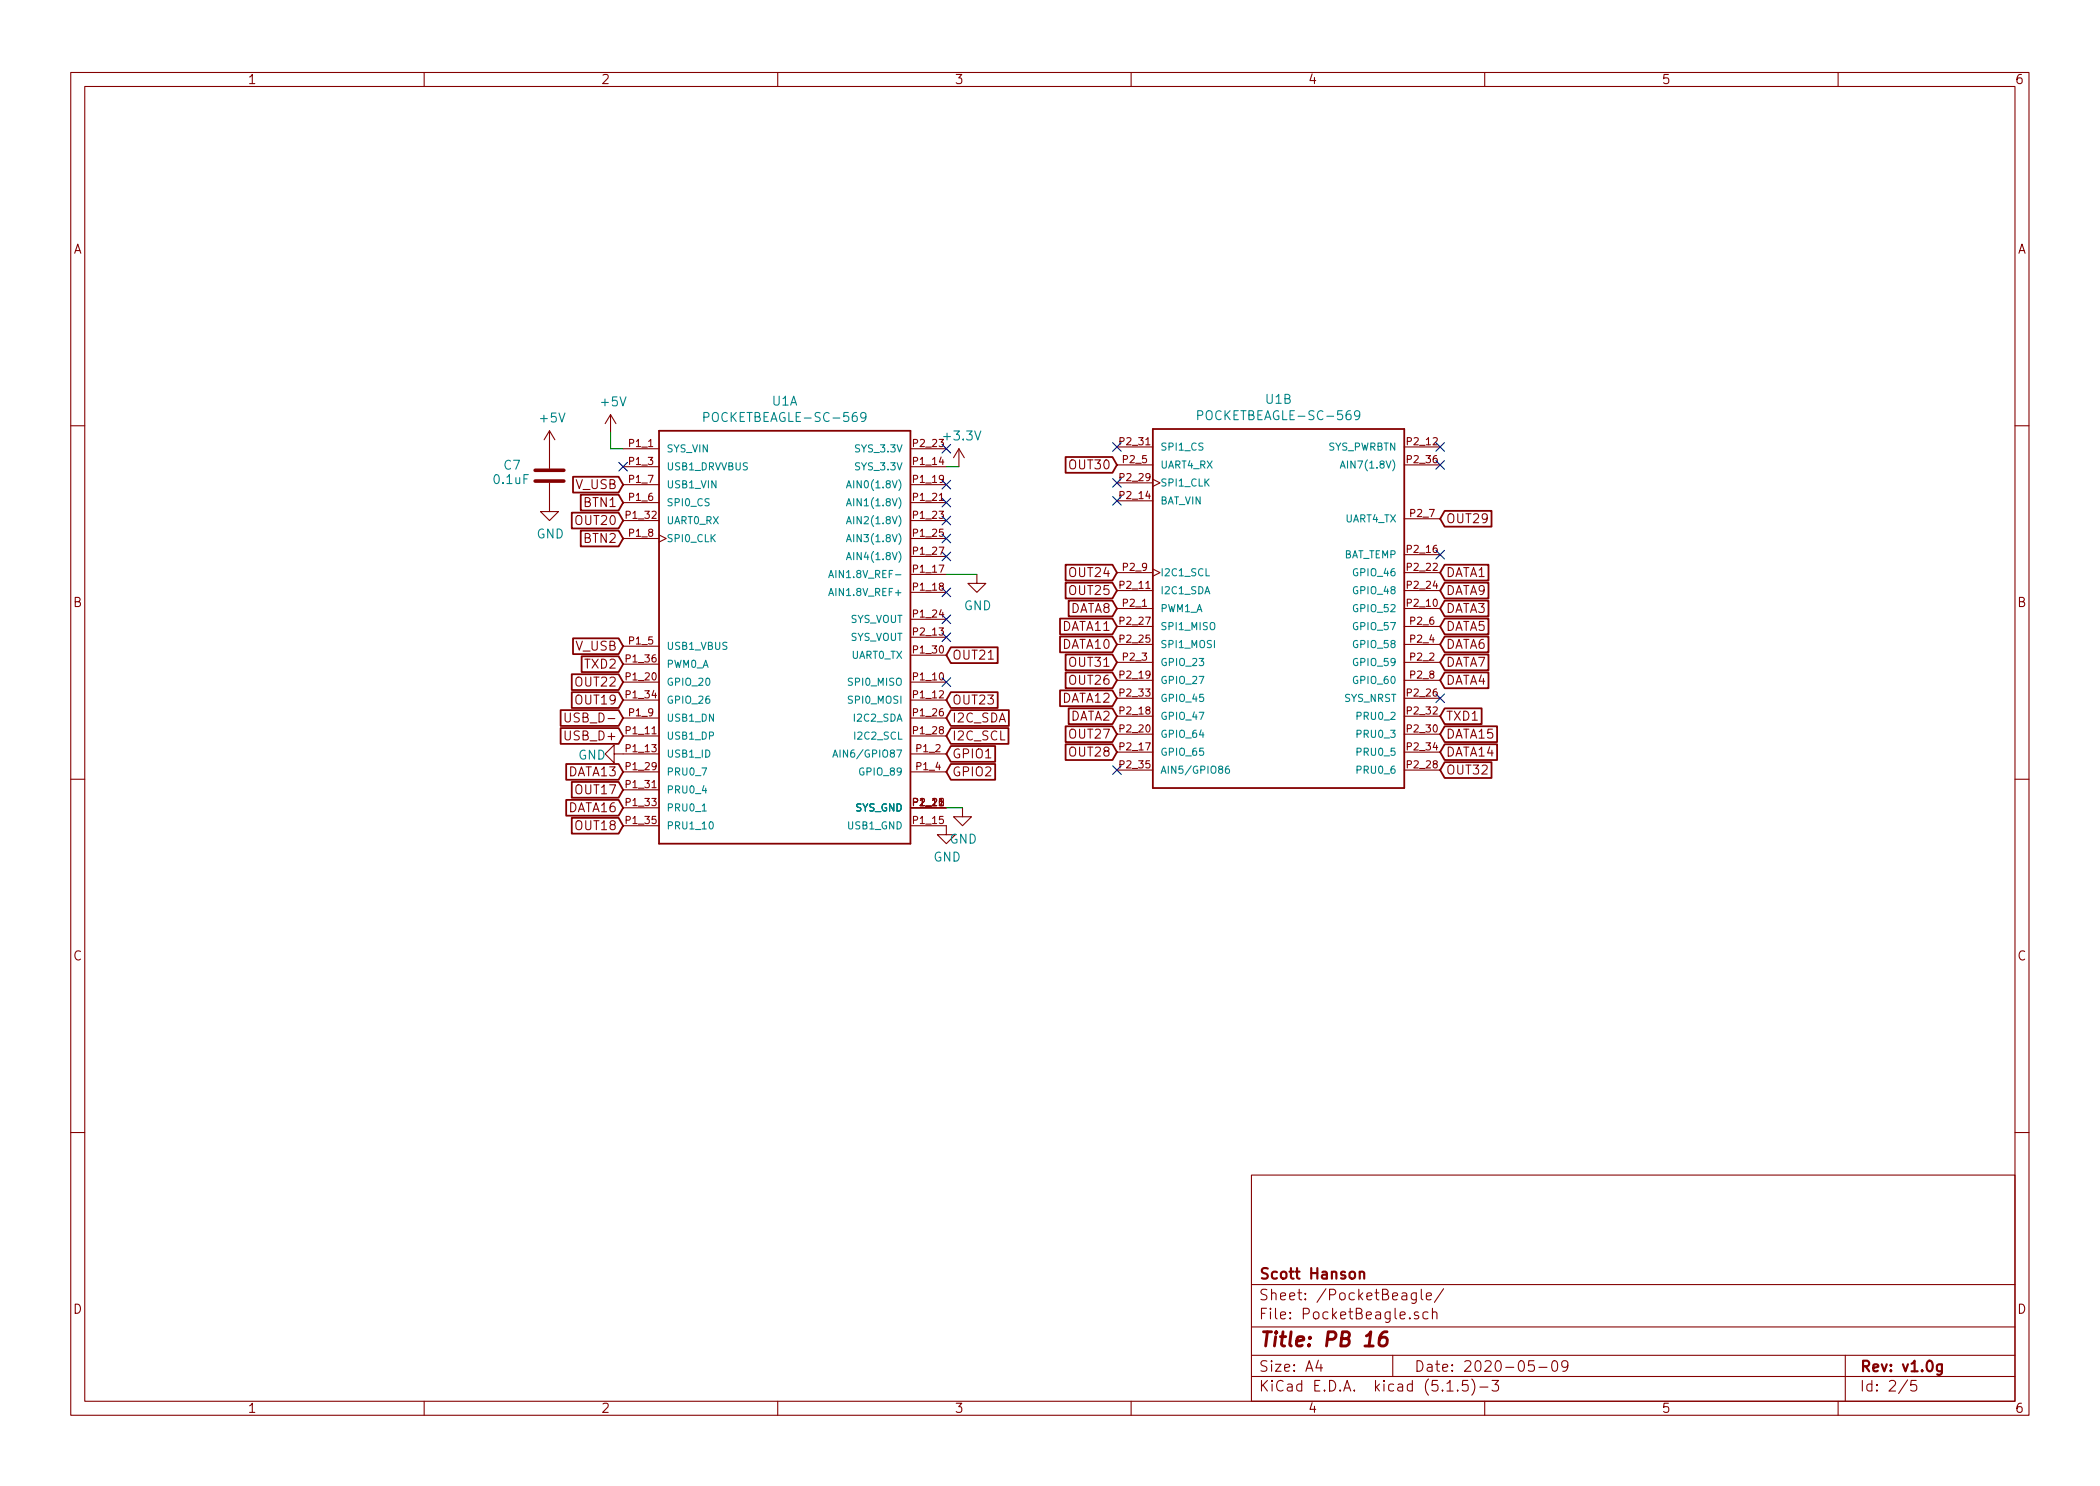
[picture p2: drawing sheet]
EESchema Schematic File Version 4
EELAYER 30 0
EELAYER END
$Descr A4 11693 8268
encoding utf-8
Sheet 2 5
Title "PB 16"
Date "2020-05-09"
Rev "v1.0g"
Comp "Scott Hanson"
Comment1 ""
Comment2 ""
Comment3 ""
Comment4 ""
$EndDescr
$Comp
L POCKETBEAGLE:POCKETBEAGLE-SC-569 U1
U 1 1
P 4370 3490
F 0 "U1" H 4370 4757 50  0000 C CNN
F 1 "POCKETBEAGLE-SC-569" H 4370 4666 50  0000 C CNN
F 2 "POCKETBEAGLE:BEAGLE_POCKETBEAGLE-SC-569" H 4370 3490 50  0001 L BNN
F 3 "" H 4370 3490 50  0001 L BNN
F 4 "https://www.digikey.com/product-detail/en/ghi-electronics-llc/POCKETBEAGLE-SC-569/POCKETBEAGLE-SC-569-ND/7603326?utm_source=snapeda&utm_medium=aggregator&utm_campaign=symbol" H 4370 3490 50  0001 L BNN "Field4"
F 5 "POCKETBEAGLE-SC-569" H 4370 3490 50  0001 L BNN "Field5"
F 6 "None" H 4370 3490 50  0001 L BNN "Field6"
F 7 "POCKETBEAGLE-SC-569-ND" H 4370 3490 50  0001 L BNN "Field7"
F 8 "GHI Electronics," H 4370 3490 50  0001 L BNN "Field8"
F 9 "POCKETBEAGLE-SC-569-ND" H 4370 3490 50  0001 C CNN "Digi-Key_PN"
F 10 "POCKETBEAGLE-SC-569" H 4370 3490 50  0001 C CNN "MPN"
	1    4370 3490
	1    0    0    -1  
$EndComp
$Comp
L POCKETBEAGLE:POCKETBEAGLE-SC-569 U1
U 2 1
P 7120 3380
F 0 "U1" H 7120 4547 50  0000 C CNN
F 1 "POCKETBEAGLE-SC-569" H 7120 4456 50  0000 C CNN
F 2 "POCKETBEAGLE:BEAGLE_POCKETBEAGLE-SC-569" H 7120 3380 50  0001 L BNN
F 3 "" H 7120 3380 50  0001 L BNN
F 4 "https://www.digikey.com/product-detail/en/ghi-electronics-llc/POCKETBEAGLE-SC-569/POCKETBEAGLE-SC-569-ND/7603326?utm_source=snapeda&utm_medium=aggregator&utm_campaign=symbol" H 7120 3380 50  0001 L BNN "Field4"
F 5 "POCKETBEAGLE-SC-569" H 7120 3380 50  0001 L BNN "Field5"
F 6 "None" H 7120 3380 50  0001 L BNN "Field6"
F 7 "POCKETBEAGLE-SC-569-ND" H 7120 3380 50  0001 L BNN "Field7"
F 8 "GHI Electronics," H 7120 3380 50  0001 L BNN "Field8"
F 9 "POCKETBEAGLE-SC-569-ND" H 7120 3380 50  0001 C CNN "Digi-Key_PN"
F 10 "POCKETBEAGLE-SC-569" H 7120 3380 50  0001 C CNN "MPN"
	2    7120 3380
	1    0    0    -1  
$EndComp
$Comp
L power:+5V #PWR05
U 1 1
P 3400 2400
F 0 "#PWR05" H 3400 2250 50  0001 C CNN
F 1 "+5V" H 3415 2573 50  0000 C CNN
F 2 "" H 3400 2400 50  0001 C CNN
F 3 "" H 3400 2400 50  0001 C CNN
	1    3400 2400
	1    0    0    -1  
$EndComp
Text GLabel 3470 3590 0    50   Input ~ 0
V_USB
Text GLabel 3470 2690 0    50   Input ~ 0
V_USB
$Comp
L power:GND #PWR06
U 1 1
P 5270 4590
F 0 "#PWR06" H 5270 4340 50  0001 C CNN
F 1 "GND" H 5275 4417 50  0000 C CNN
F 2 "" H 5270 4590 50  0001 C CNN
F 3 "" H 5270 4590 50  0001 C CNN
	1    5270 4590
	1    0    0    -1  
$EndComp
Text GLabel 3470 3990 0    50   Input ~ 0
USB_D-
Text GLabel 3470 4090 0    50   Input ~ 0
USB_D+
$Comp
L power:GND #PWR07
U 1 1
P 5360 4490
F 0 "#PWR07" H 5360 4240 50  0001 C CNN
F 1 "GND" H 5365 4317 50  0000 C CNN
F 2 "" H 5360 4490 50  0001 C CNN
F 3 "" H 5360 4490 50  0001 C CNN
	1    5360 4490
	1    0    0    -1  
$EndComp
Wire Wire Line
	5270 4490 5360 4490
Text GLabel 8020 3680 2    50   Input ~ 0
DATA7
Text GLabel 8020 3580 2    50   Input ~ 0
DATA6
Text GLabel 8020 3480 2    50   Input ~ 0
DATA5
Text GLabel 8020 3780 2    50   Input ~ 0
DATA4
Text GLabel 8020 3380 2    50   Input ~ 0
DATA3
Text GLabel 6220 3980 0    50   Input ~ 0
DATA2
Text GLabel 8020 3180 2    50   Input ~ 0
DATA1
Text GLabel 3470 4490 0    50   Input ~ 0
DATA16
Text GLabel 8020 4080 2    50   Input ~ 0
DATA15
Text GLabel 8020 4180 2    50   Input ~ 0
DATA14
Text GLabel 3470 4290 0    50   Input ~ 0
DATA13
Text GLabel 6220 3880 0    50   Input ~ 0
DATA12
Text GLabel 6220 3480 0    50   Input ~ 0
DATA11
Text GLabel 6220 3580 0    50   Input ~ 0
DATA10
Text GLabel 8020 3280 2    50   Input ~ 0
DATA9
Text GLabel 8020 3980 2    50   Input ~ 0
TXD1
Text GLabel 3470 3690 0    50   Input ~ 0
TXD2
Text GLabel 6220 3780 0    50   Input ~ 0
OUT26
Text GLabel 6220 4080 0    50   Input ~ 0
OUT27
Text GLabel 6220 4180 0    50   Input ~ 0
OUT28
Text GLabel 8020 2880 2    50   Input ~ 0
OUT29
Text GLabel 6220 2580 0    50   Input ~ 0
OUT30
Text GLabel 6220 3680 0    50   Input ~ 0
OUT31
Text GLabel 3470 4590 0    50   Input ~ 0
OUT18
Text GLabel 3470 3790 0    50   Input ~ 0
OUT22
Text GLabel 5270 3890 2    50   Input ~ 0
OUT23
Text GLabel 6220 3280 0    50   Input ~ 0
OUT25
Wire Wire Line
	5340 2590 5270 2590
Text GLabel 5270 3640 2    50   Input ~ 0
OUT21
NoConn ~ 5270 3540
NoConn ~ 5270 3440
NoConn ~ 5270 3790
NoConn ~ 5270 3290
NoConn ~ 5270 2690
NoConn ~ 5270 2790
NoConn ~ 5270 2890
NoConn ~ 5270 2990
NoConn ~ 5270 3090
NoConn ~ 3470 2590
NoConn ~ 6220 2480
NoConn ~ 8020 2480
NoConn ~ 8020 2580
NoConn ~ 8020 3080
NoConn ~ 8020 3880
NoConn ~ 6220 4280
NoConn ~ 6220 2780
NoConn ~ 5270 2490
$Comp
L power:GND #PWR045
U 1 1
P 5440 3190
F 0 "#PWR045" H 5440 2940 50  0001 C CNN
F 1 "GND" H 5445 3017 50  0000 C CNN
F 2 "" H 5440 3190 50  0001 C CNN
F 3 "" H 5440 3190 50  0001 C CNN
	1    5440 3190
	1    0    0    -1  
$EndComp
Wire Wire Line
	5270 3190 5440 3190
Text GLabel 6220 3180 0    50   Input ~ 0
OUT24
Text GLabel 3470 3890 0    50   Input ~ 0
OUT19
Text GLabel 3470 2890 0    50   Input ~ 0
OUT20
Text GLabel 8020 4280 2    50   Input ~ 0
OUT32
$Comp
L power:GND #PWR04
U 1 1
P 3470 4190
F 0 "#PWR04" H 3470 3940 50  0001 C CNN
F 1 "GND" V 3475 4017 50  0000 C CNN
F 2 "" H 3470 4190 50  0001 C CNN
F 3 "" H 3470 4190 50  0001 C CNN
	1    3470 4190
	0    1    1    0   
$EndComp
Text GLabel 3470 4390 0    50   Input ~ 0
OUT17
$Comp
L Device:C C7
U 1 1
P 3060 2640
F 0 "C7" H 2800 2700 50  0000 L CNN
F 1 "0.1uF" H 2740 2620 50  0000 L CNN
F 2 "Capacitor_THT:C_Rect_L7.0mm_W2.0mm_P5.00mm" H 3098 2490 50  0001 C CNN
F 3 "~" H 3060 2640 50  0001 C CNN
F 4 "478-7336-1-ND" H 3060 2640 50  0001 C CNN "Digi-Key_PN"
F 5 "SR215C104KARTR1" H 3060 2640 50  0001 C CNN "MPN"
	1    3060 2640
	1    0    0    -1  
$EndComp
$Comp
L power:GND #PWR050
U 1 1
P 3060 2790
F 0 "#PWR050" H 3060 2540 50  0001 C CNN
F 1 "GND" H 3065 2617 50  0000 C CNN
F 2 "" H 3060 2790 50  0001 C CNN
F 3 "" H 3060 2790 50  0001 C CNN
	1    3060 2790
	1    0    0    -1  
$EndComp
$Comp
L power:+3.3V #PWR0109
U 1 1
P 5340 2590
F 0 "#PWR0109" H 5340 2440 50  0001 C CNN
F 1 "+3.3V" H 5355 2763 50  0000 C CNN
F 2 "" H 5340 2590 50  0001 C CNN
F 3 "" H 5340 2590 50  0001 C CNN
	1    5340 2590
	1    0    0    -1  
$EndComp
Text GLabel 5270 4090 2    50   Input ~ 0
I2C_SCL
Text GLabel 5270 3990 2    50   Input ~ 0
I2C_SDA
Text GLabel 6220 3380 0    50   Input ~ 0
DATA8
NoConn ~ 6220 2680
Text GLabel 5270 4190 2    50   Input ~ 0
GPIO1
Text GLabel 5270 4290 2    50   Input ~ 0
GPIO2
Text GLabel 3470 2990 0    50   Input ~ 0
BTN2
Text GLabel 3470 2790 0    50   Input ~ 0
BTN1
$Comp
L power:+5V #PWR?
U 1 1
P 3060 2490
F 0 "#PWR?" H 3060 2340 50  0001 C CNN
F 1 "+5V" H 3075 2663 50  0000 C CNN
F 2 "" H 3060 2490 50  0001 C CNN
F 3 "" H 3060 2490 50  0001 C CNN
	1    3060 2490
	1    0    0    -1  
$EndComp
Wire Wire Line
	3470 2490 3400 2490
Wire Wire Line
	3400 2490 3400 2400
$EndSCHEMATC
